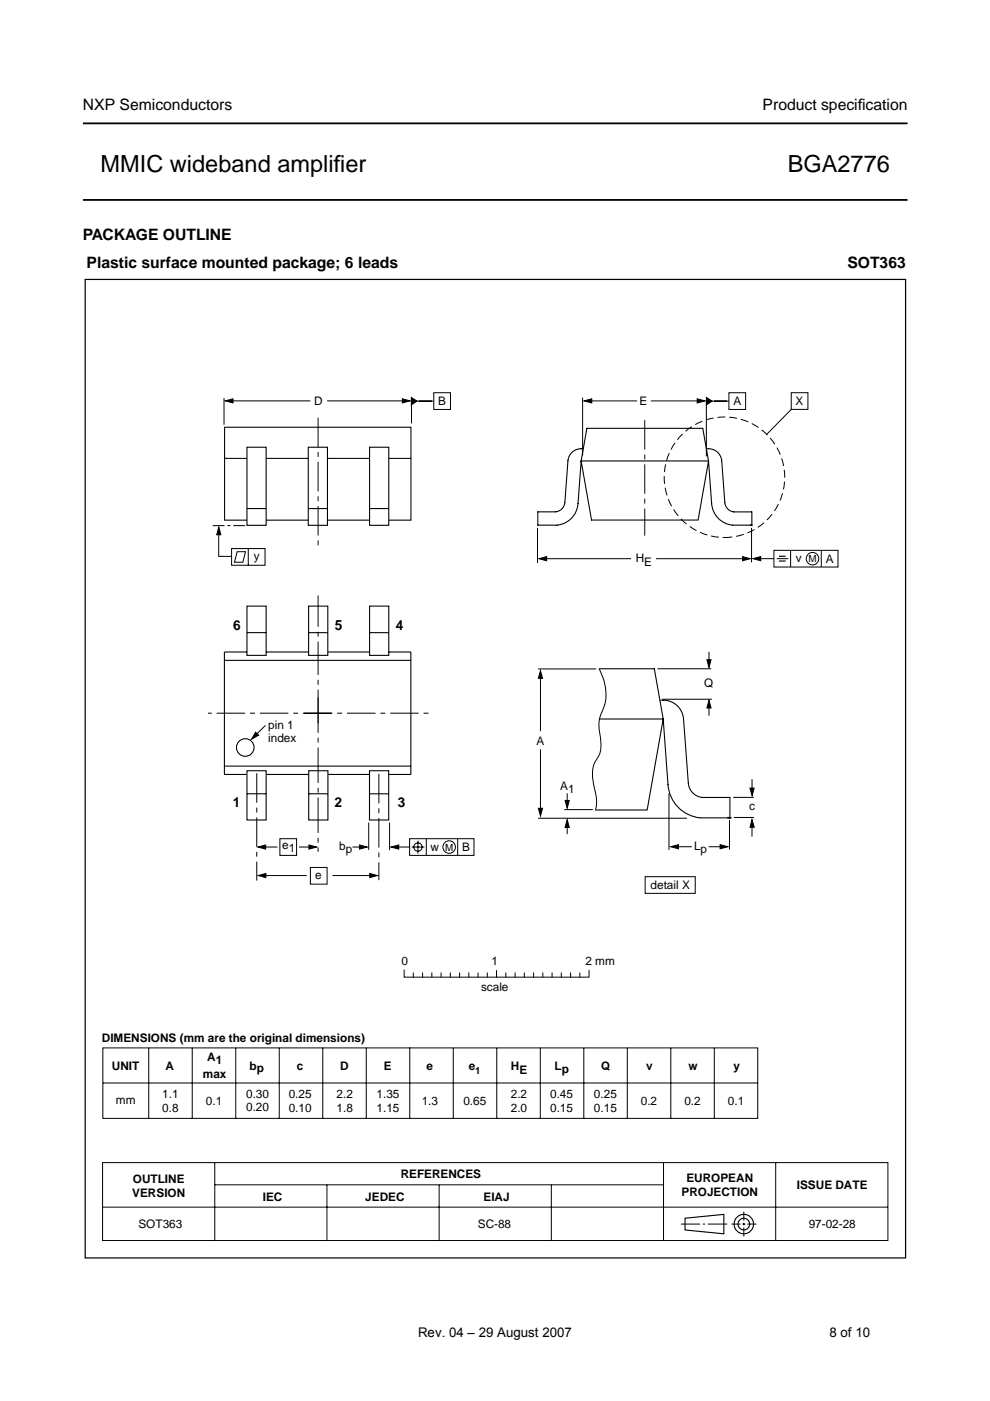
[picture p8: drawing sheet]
<svg xmlns="http://www.w3.org/2000/svg" width="210mm" height="297mm" viewBox="0 0 210 297" stroke-linecap="round" stroke-linejoin="round" font-family="sans-serif">
<path d="M17.6 26.2h174.8M17.6 42.4h174.8" fill="none" stroke="#000" stroke-width=".38"/>
<g fill="none" stroke="#000" stroke-width=".21">
<path d="M47.5 84.4v5.7M48.7 85h17.1M69.4 85h16.7M87.2 84.5v5.3M87.8 85h4.1M92 83.3h3.5v3.5h-3.5zM123.5 84.3v12.3M124.6 85h10.5M138 85h10.6M149.8 84.9v11.9M150.3 85h4.2M154.5 83.3h3.6v3.5h-3.6z"/>
<path d="M167.8 83.3h3.5v3.5h-3.5zM167.8 86.8l-5.3 5.3M46.4 112.3v5.7h2.7M49.1 116.3h7.1v3.5h-7.1zM50.3 117h1.8l-.6 2.2h-1.8zM52.6 116.3v3.5M114 111.9v7.5M115.1 118.5h18.7M139.1 118.5h18.9M159.3 111.9v7.3M160.6 118.5h3.5M164.1 116.7h13.6v3.5h-13.6z"/>
<path d="M164.7 118.5h2.4M167.6 116.7v3.5M174.1 116.7v3.5M150.3 138.2v2.5M56.3 153.8l-2.3 2.3M114.1 141.8h12.3M114.6 143.5v11.5M114.6 158.9v13.1M127 141.9a10.1 10.1 0 0 1 .3 9.8 6.6 6.6 0 0 0-.2 3.6 8.1 8.1 0 0 1-.1 4.9 6.2 6.2 0 0 0-1.2 5.6l.5 2.5a6.8 6.8 0 0 1 0 3.4M139.4 141.8h11.4M140.4 148.3h10.5M150.3 149.2v2.5"/>
<path d="M55.6 179.6h3.2M59.3 177.8h3.6v3.6h-3.6zM63.4 179.6h2.9M74.7 179.6h2.3M78.2 174.4v5.8M82.6 174.4v5.8M83.8 179.6h3M86.8 177.8h13.7v3.6h-13.7zM87.3 179.6h2.7M88.6 178.2v2.8M90.4 177.8v3.6M97 177.8v3.6"/>
<path d="M114.1 173.5h31.5M119.6 171.7h6.1M120.3 168.2v2.6M120.3 174.8v2M141.8 168.2v12M143.2 179.5h3.5M150.3 179.5h2.9M154.7 173.8v6.3M159.4 165.2l.1 3M159.5 174.8l-.1 2.6M159.8 169.1h-4.4M159.8 173.3h-4.2"/>
<path d="M55.6 185.6h9.4M65.8 183.9h3.6v3.6h-3.6zM70.5 185.6h8.7M136.8 185.9h10.6v3.5h-10.6zM85.7 205.7v1.5h39.2v-1.5M87.6 206.3v.8M89.6 206.3v.8M91.6 206.3v.8M93.5 206.3v.8M95.5 206.3v.8M97.4 206.3v.8M99.4 206.3v.8"/>
<path d="M101.4 206.3v.8M103.3 206.3v.8M105.3 205.8v1.4M107.3 206.3v.8M109.2 206.3v.8M111.2 206.3v.8M113.1 206.3v.8M115.1 206.3v.8M117.1 206.3v.8M119 206.3v.8M121 206.3v.8M122.9 206.3v.8"/>
<path d="M21.7 246.5h166.6v16.5h-166.6zM21.7 255.9h166.6M45.5 246.5v16.5M45.6 251.2h95M69.3 251.2v11.8M93.1 251.2v11.8M116.9 251.2v11.8M140.7 246.5v16.5M144.4 259.5h4M149 259.5h.5M150.1 259.5h4.1M155.1 259.5h1.9"/>
<path d="M157.4 259.5h.6M157.7 256.9v1.9M157.7 259.3v.5M158.5 259.5h1.9M164.5 246.5v16.5M157.7 260.3v1.9"/>
<circle cx="172.3" cy="118.5" r="1.33"/>
<circle cx="88.6" cy="179.6" r=".89"/>
<circle cx="95.2" cy="179.6" r="1.33"/>
</g>
<g fill="none" stroke="#000" stroke-width=".24">
<path d="M145.2 258.3l8.3-.8v4.1l-8.3-.8z"/>
<circle cx="157.7" cy="259.5" r="2.06"/>
<circle cx="157.7" cy="259.5" r="1.24"/>
</g>
<g fill="#000" stroke="#000" stroke-width=".21">
<path d="M47.8 85l1.6-.4v.8zM85.3 84.6l1.7 .4-1.7 .4zM87.2 84.3l1.2 .7-1.2 .8zM123.8 85l1.7-.4v.8zM147.8 84.6l1.7 .4-1.7 .4zM149.8 84.3l1.2 .7-1.2 .8zM46.4 111.7l.4 1.7h-.9zM114.3 118.5l1.6-.5v.9zM157.4 118l1.7 .5-1.7 .4zM159.6 118.5l1.7-.5v.9zM149.9 139.9h.9l-.5 1.6zM54.2 155.2l.6 .7-1.4 .8z"/>
<path d="M114.6 142.2l.4 1.6h-.8zM150.3 148.5l.5 1.6h-.9zM65.5 179.1l1.6 .5-1.6 .4zM76.2 179.1l1.7 .5-1.7 .4zM114.2 171.4h.8l-.4 1.6zM120.3 173.8l.4 1.6h-.9zM119.8 169.7h.9l-.4 1.7zM142.2 179.5l1.7-.4v.9zM152.7 179.1l1.6 .4-1.6 .5zM159.4 173.8l.5 1.6h-.9zM159 167.1h.9l-.4 1.6zM54.7 179.6l1.6-.5v.9z"/>
<path d="M54.7 185.6l1.7-.4v.9zM78.4 185.2l1.6 .4-1.6 .5zM82.9 179.6l1.6-.5v.9z"/>
</g>
<path d="M64.4 151.2h26.5M70.3 151.2h-26.2" fill="none" stroke="#000" stroke-width=".21" stroke-dasharray="6 1 1 1" stroke-linecap="butt"/>
<path d="M67.4 153.3v-27" fill="none" stroke="#000" stroke-width=".21" stroke-dasharray="7.1 1 1 1" stroke-linecap="butt"/>
<path d="M67.4 147.9v32.7" fill="none" stroke="#000" stroke-width=".21" stroke-dasharray="7.5 1 1 1" stroke-linecap="butt"/>
<path d="M165.2 117.9h1.4M165.2 119h1.4" fill="none" stroke="#000" stroke-width=".25"/>
<path d="M52 111.4h-7.1" fill="none" stroke="#000" stroke-width=".21" stroke-dasharray="2.5 .6 .6 .6" stroke-linecap="butt"/>
<path d="M18.1 59.2h173.9v207.5h-173.9z" fill="none" stroke="#000" stroke-width=".26"/>
<g fill="none" stroke="#000" stroke-width=".23">
<path d="M47.6 90.6h39.5v19.7h-39.5zM47.6 97.2h39.5M52.3 138.2h-4.7v26h4.6M52.4 128.5h4v10.4h-4zM52.4 134.1h4M56.4 138.2h8.9M65.4 128.5h4.1v10.4h-4.1zM65.4 134.1h4.1M69.5 138.2h8.9M78.4 128.5h4v10.4h-4zM78.4 134.1h4M82.4 138.2h4.7v26h-4.7"/>
<path d="M47.6 140h39.4M47.6 162.4h39.4M52.4 163.4h4v10.5h-4zM52.4 168.3h4M56.5 164.2h9M65.5 163.4h4v10.5h-4zM65.5 168.3h4M69.5 164.2h8.8M78.3 163.4h4.1v10.5h-4.1zM78.4 168.3h4"/>
</g>
<circle cx="153.6" cy="101.2" r="12.8" fill="none" stroke="#000" stroke-width=".21" stroke-dasharray="1.7 .8" stroke-linecap="butt"/>
<path d="M136.7 89.1v24.5M54.4 163.9v22.8M80.3 164.1v22.5" fill="none" stroke="#000" stroke-width=".21" stroke-dasharray="6.2 1 1 1" stroke-linecap="butt"/>
<path d="M78.4 94.8h4v16.6h-4z" fill="#fff" stroke="#000" stroke-width=".23"/>
<path d="M78.4 107.8h4" fill="none" stroke="#000" stroke-width=".23"/>
<path d="M65.4 94.8h4v16.6h-4z" fill="#fff" stroke="#000" stroke-width=".23"/>
<path d="M65.4 107.8h4" fill="none" stroke="#000" stroke-width=".23"/>
<path d="M52.4 94.8h4v16.6h-4z" fill="#fff" stroke="#000" stroke-width=".23"/>
<g fill="none" stroke="#000" stroke-width=".23">
<path d="M123.5 95.1a2.83 2.83 0 0 0-3.1 2.6l-.6 8.8a2.14 2.14 0 0 1-2 2h-3.8v2.8h4.1a4.9 4.9 0 0 0 4.5-4.5l.6-9.1 2.2 12.6h22.6l2.2-12.6M124.4 90.8h24.6l1.2 6.9h-27zM149.9 95.1a2.83 2.83 0 0 1 3.1 2.6l.7 8.9a2.14 2.14 0 0 0 1.9 1.9h3.8v2.8M150.2 97.7l.7 9.1a4.9 4.9 0 0 0 4.4 4.5h4.1M52.4 107.8h4M159.1 111.3h.3M127 141.8h11.7l1.9 10.6M127.2 152.4h13.4M140.1 148.4a4.4 4.4 0 0 1 4.8 4l1 13.6a3.3 3.3 0 0 0 3 3.1h5.9v4.3h-6.3a7.6 7.6 0 0 1-6.9-7l-1-14M140.6 152.4l-3.4 19.3h-10.9"/>
<circle cx="52" cy="158.5" r="1.86"/>
</g>
<path d="M67.4 88.6v27.8" fill="none" stroke="#000" stroke-width=".21" stroke-dasharray="6.2 1 1 1" stroke-linecap="butt"/>
<g fill="none" stroke="#000" stroke-width=".21">
<path d="M21.8 222.2h138.9v14.9h-138.9zM21.8 229.6h138.8M31.5 222.2v14.9M40.8 222.2v14.9M50 222.2v14.9M59.2 222.2v14.9M68.4 222.2v14.9M77.7 222.2v14.9M86.9 222.1v15M96.1 222.2v14.9M105.3 222.2v14.9M114.6 222.2v14.9"/>
<path d="M123.8 222.2v14.9M133 222.2v14.9M142.2 222.2v14.9M151.4 222.2v14.9"/>
</g>
<circle cx="154.8" cy="173.4" r=".18" fill="#000"/>
<path d="M154.3 173.4h.5" fill="none" stroke="#000" stroke-width=".35"/>
<g font-size="5">
<text x="21.3" y="36.5">MMIC wideband amplif</text>
<text x="70.7" y="36.5">ier</text>
<text x="167" y="36.5">BGA2776</text>
</g>
<g font-size="3.3">
<text x="17.6" y="23.4">NXP Semiconductors</text>
<text x="161.7" y="23.4">Product specif</text>
<text x="181.9" y="23.4">ication</text>
<text x="17.6" y="50.9">PACKAGE OUTLINE</text>
<text x="18.3" y="56.8">Plastic surface mounted package; 6 leads</text>
<text x="179.7" y="56.8">SOT363</text>
</g>
<g font-size="2.9">
<text x="49.4" y="133.6">6</text>
<text x="71" y="133.6">5</text>
<text x="83.9" y="133.6">4</text>
<text x="49.4" y="171.1">1</text>
<text x="70.9" y="171.1">2</text>
<text x="84.3" y="171.1">3</text>
</g>
<g font-size="2.8">
<text x="88.6" y="283.4">Rev. 04 – 29 August 2007</text>
<text x="175.9" y="283.4">8 of 10</text>
</g>
<g font-size="2.5">
<text x="66.6" y="85.9">D</text>
<text x="92.9" y="86">B</text>
<text x="135.6" y="85.9">E</text>
<text x="155.5" y="86">A</text>
<text x="168.7" y="85.9">X</text>
<text x="53.9" y="118.7">y</text>
<text x="134.8" y="119.1">H</text>
<text x="136.6" y="119.9">E</text>
<text x="168.7" y="119.2">v</text>
<text x="175.1" y="119.4">A</text>
<text x="149.3" y="145.7">Q</text>
<text x="56.9" y="154.5">pin 1</text>
<text x="56.9" y="157.4">index</text>
<text x="113.8" y="157.9">A</text>
<text x="118.8" y="167.6">A</text>
<text x="120.5" y="168.2">1</text>
<text x="158.8" y="171.8">c</text>
<text x="59.8" y="180">e1</text>
<text x="71.9" y="180.2">bp</text>
<text x="91.3" y="180.3">w</text>
<text x="98" y="180.3">B</text>
<text x="147.2" y="180.3">Lp</text>
<text x="66.9" y="186.4">e</text>
<text x="137.9" y="188.5">detail X</text>
<text x="85.1" y="204.6">0</text>
<text x="104.2" y="204.6">1</text>
<text x="124.1" y="204.6">2 mm</text>
<text x="102" y="210.1">scale</text>
<text x="21.6" y="221">DIMENSIONS (mm are the original dimensions)</text>
<text x="23.7" y="226.8">UNIT</text>
<text x="35.1" y="226.8">A</text>
<text x="43.9" y="225">A1</text>
<text x="52.9" y="226.8">bp</text>
<text x="63" y="226.8">c</text>
<text x="72.1" y="226.8">D</text>
<text x="81.4" y="226.9">E</text>
<text x="90.4" y="226.8">e</text>
<text x="99.4" y="226.8">e</text>
<text x="108.3" y="226.8">H</text>
<text x="110.1" y="227.7">E</text>
<text x="117.6" y="226.8">L</text>
<text x="119.1" y="227.5">p</text>
<text x="127.5" y="226.8">Q</text>
<text x="137" y="226.8">v</text>
<text x="146" y="226.8">w</text>
<text x="155.5" y="226.8">y</text>
<text x="34.4" y="232.9">1.1</text>
<text x="43" y="228.6">max</text>
<text x="52.2" y="232.7">0.30</text>
<text x="61.2" y="232.9">0.25</text>
<text x="71.4" y="232.9">2.2</text>
<text x="79.8" y="232.9">1.35</text>
<text x="108.3" y="232.9">2.2</text>
<text x="116.6" y="232.9">0.45</text>
<text x="125.9" y="232.9">0.25</text>
<text x="24.6" y="234">mm</text>
<text x="34.4" y="235.8">0.8</text>
<text x="43.7" y="234.3">0.1</text>
<text x="52.2" y="235.7">0.20</text>
<text x="61.2" y="235.8">0.10</text>
<text x="71.4" y="235.8">1.8</text>
<text x="79.8" y="235.8">1.15</text>
<text x="89.4" y="234.3">1.3</text>
<text x="98.2" y="234.3">0.65</text>
<text x="108.3" y="235.8">2.0</text>
<text x="116.6" y="235.8">0.15</text>
<text x="125.9" y="235.8">0.15</text>
<text x="135.9" y="234.3">0.2</text>
<text x="145.1" y="234.3">0.2</text>
<text x="154.3" y="234.3">0.1</text>
<text x="28.2" y="250.9">OUTLINE</text>
<text x="85" y="249.9">REFERENCES</text>
<text x="145.5" y="250.6">EUROPEAN</text>
<text x="28" y="253.8">VERSION</text>
<text x="55.7" y="254.6">IEC</text>
<text x="77.5" y="254.6">JEDEC</text>
<text x="102.5" y="254.6">EIAJ</text>
<text x="144.5" y="253.5">PROJECTION</text>
<text x="169" y="252.1">ISSUE DATE</text>
<text x="29.4" y="260.4">SOT363</text>
<text x="101.3" y="260.4">SC-88</text>
<text x="171.5" y="260.3">97-02-28</text>
</g>
<g font-size="2.1">
<text x="171.5" y="119.2">M</text>
<text x="94.4" y="180.3">M</text>
<text x="100.8" y="227.7">1</text>
</g>
</svg>
